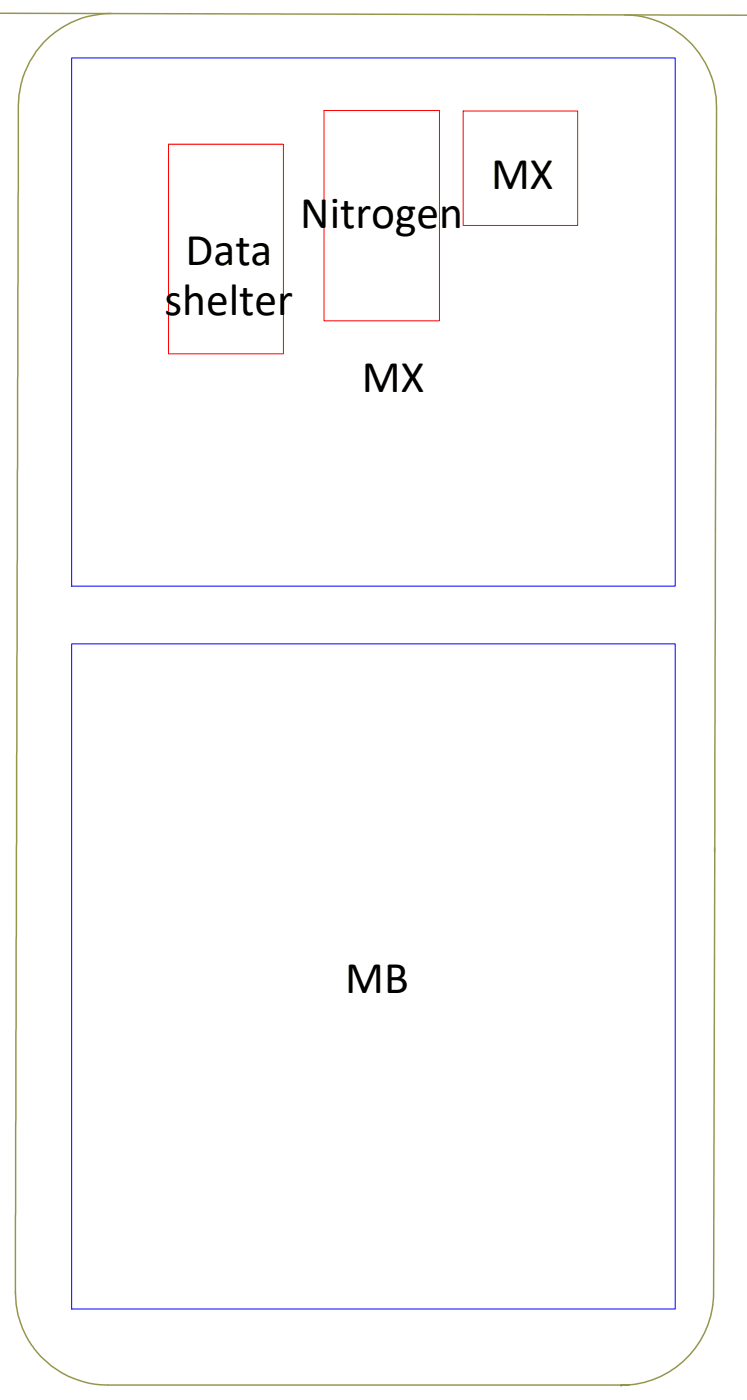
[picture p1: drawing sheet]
<svg xmlns="http://www.w3.org/2000/svg" width="129mm" height="242mm" viewBox="0 0 129 242" stroke-linecap="round" stroke-linejoin="round" font-family="sans-serif">
<!-- layer: A402- - VejSide -->
<path d="M-.1 2.3l129.5 .3M19.2 2.3a16.1 16.1 0 0 0-16 17.5l-.5 204.1M108.1 2.6a15.9 15.9 0 0 1 15.9 16l-.5 205.2M123.7 146.8v.7M2.7 223.7l.1 2.1a16.3 16.3 0 0 0 2 5.9 16.2 16.2 0 0 0 14.4 8.1h88.3M107.5 239.8l1.4-.1zM107.5 239.8h.1M123.5 223.8a16 16 0 0 1-16 16" fill="none" stroke="#95954a" stroke-width=".25"/>
<!-- layer: 0 -->
<path d="M12.4 10h104.5v91.5h-104.5zM12.4 111.5h104.5v115.1h-104.5z" fill="none" stroke="#00f" stroke-width=".17"/>
<path d="M56.1 19.1h20v36.4h-20zM80.2 19.2h19.8v19.8h-19.8zM29.2 25h19.9v36.3h-19.9z" fill="none" stroke="#f00" stroke-width=".17"/>
<g font-size="7.9">
<text x="85" y="32.7">MX</text>
<text x="52" y="39.5">Nitrogen</text>
<text x="32.1" y="45.8">Data</text>
<text x="28.4" y="54.5">shelter</text>
<text x="62.7" y="67.8">MX</text>
<text x="59.8" y="171.9">MB</text>
</g>
</svg>
